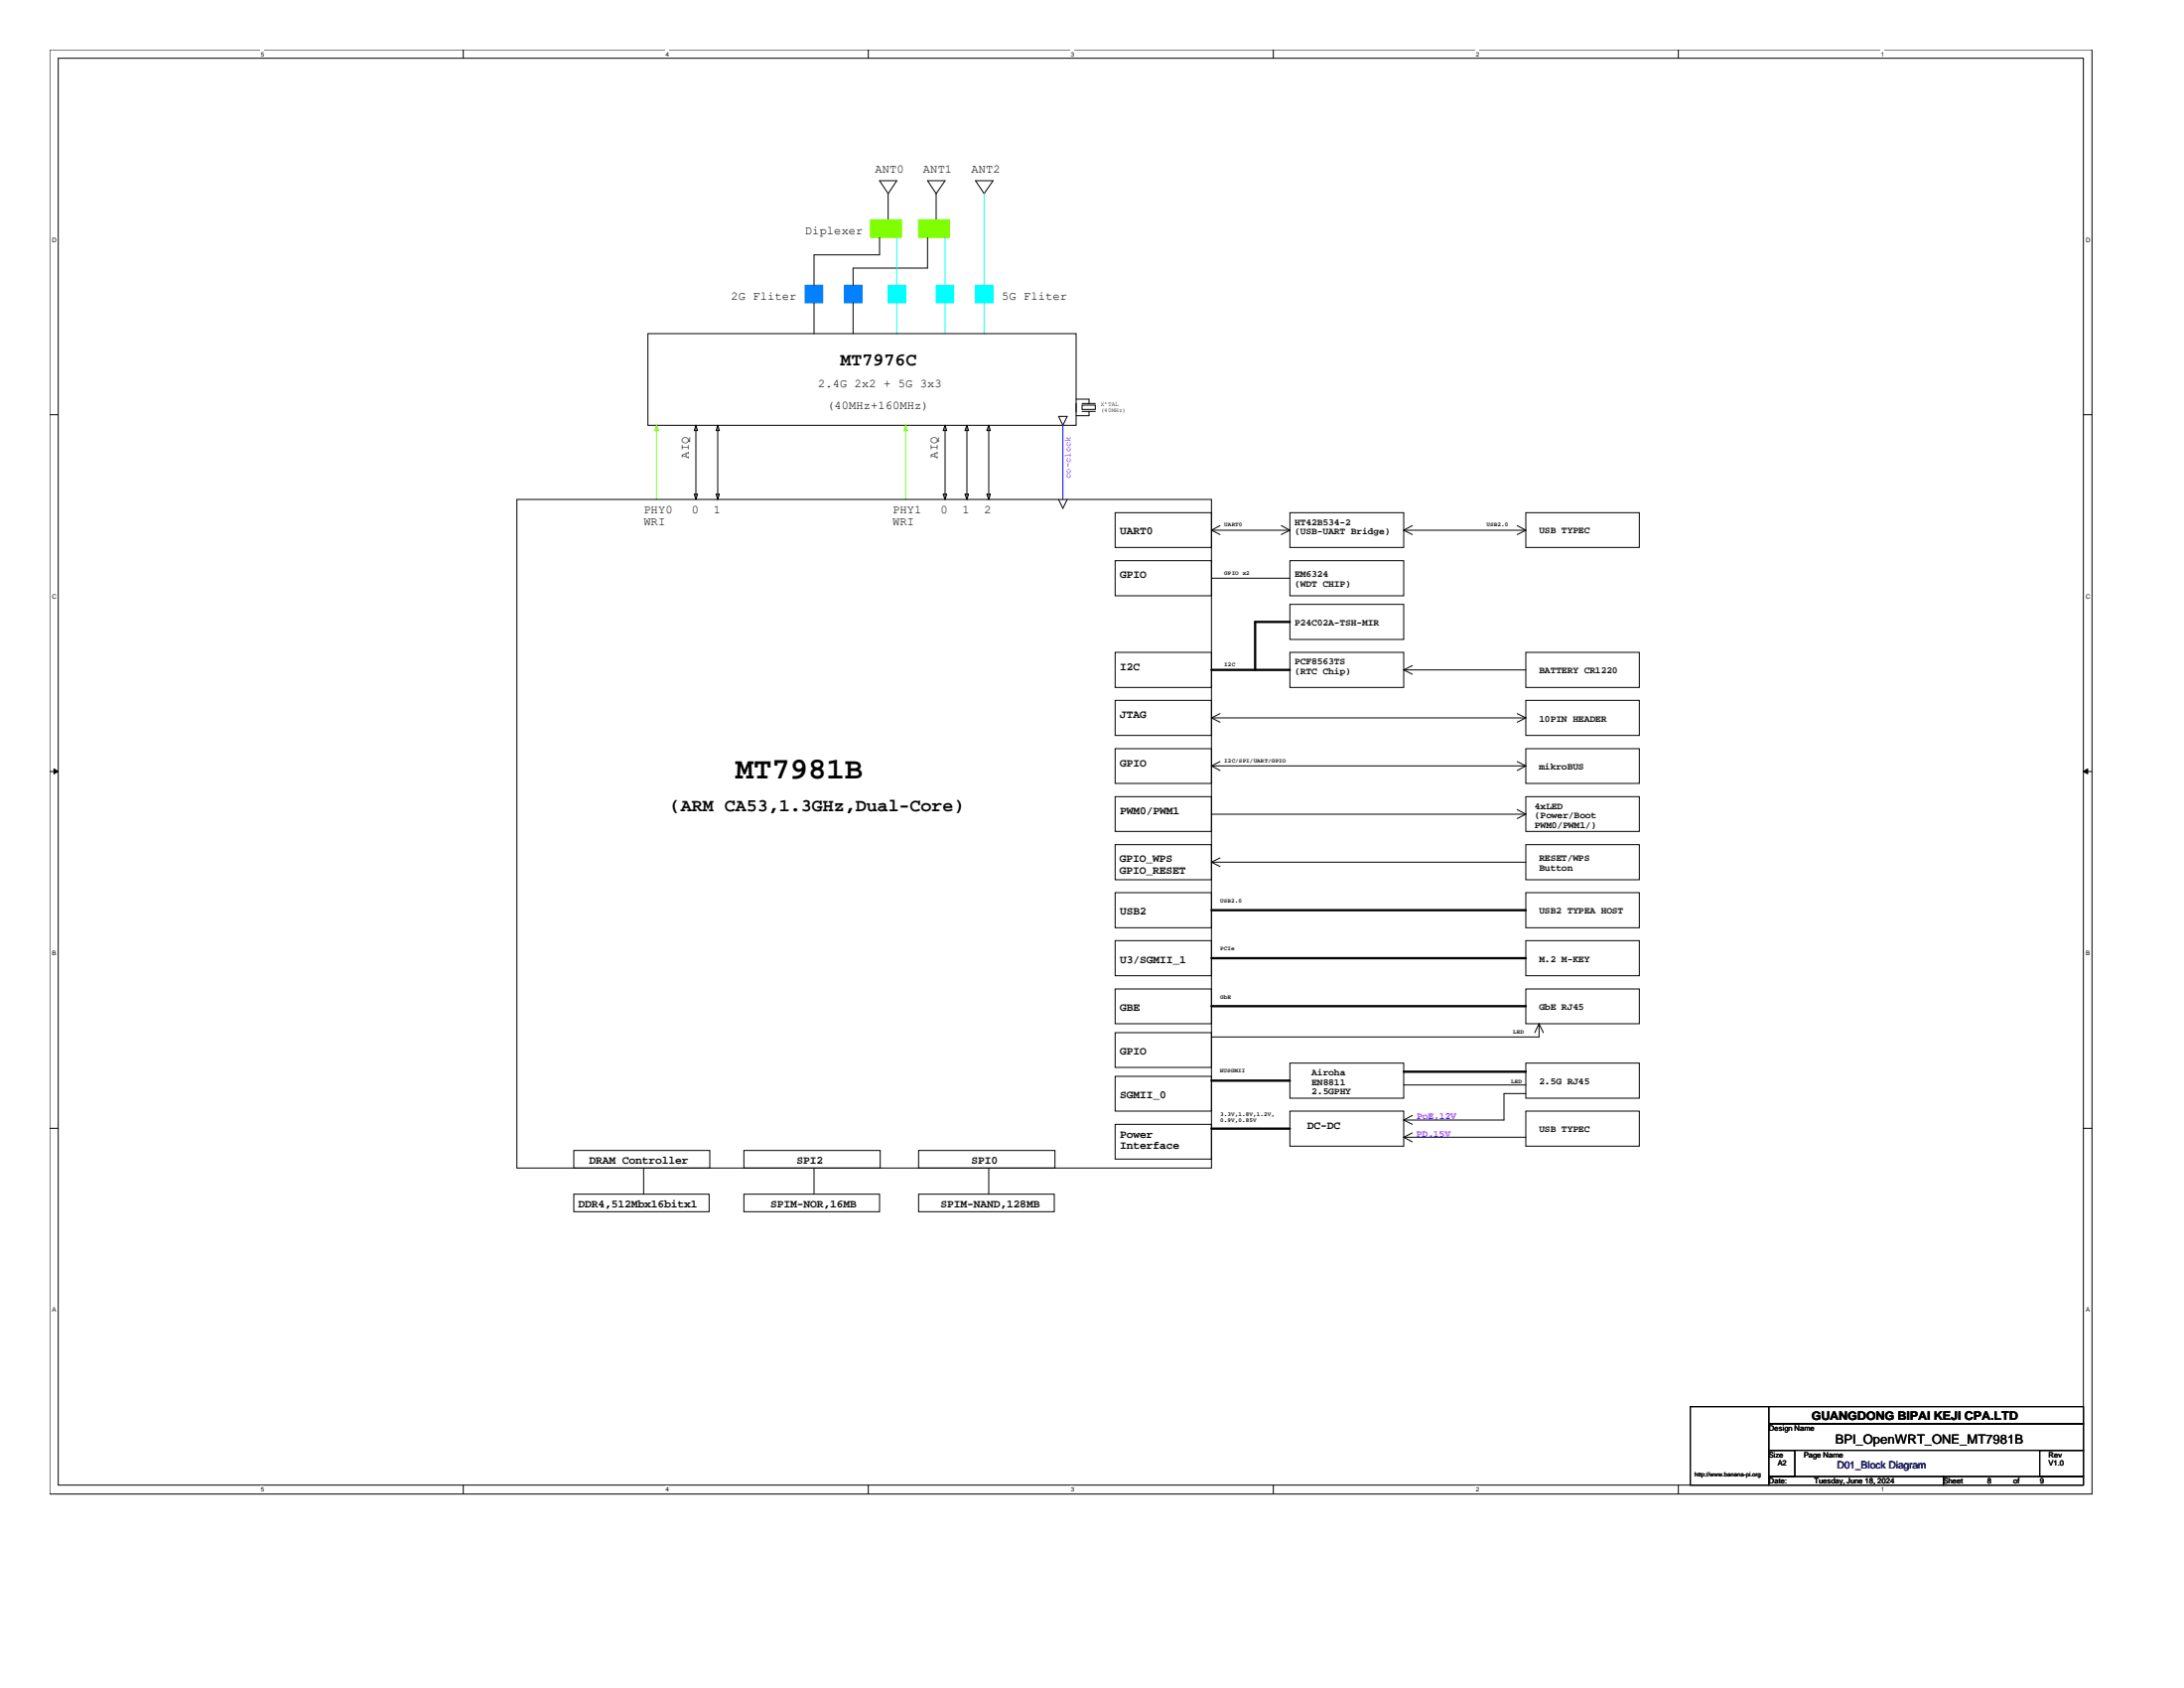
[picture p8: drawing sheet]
<svg xmlns="http://www.w3.org/2000/svg" width="279mm" height="216mm" viewBox="0 0 279 216" stroke-linecap="round" stroke-linejoin="round" font-family="sans-serif">
<path d="M6.3 6.3h261.3v184.8h-261.3zM7.5 7.5h259v182.4h-259z" fill="none" stroke="#000" stroke-width=".13"/>
<g fill="#fff">
<path d="M33.4 6.4h.4v1h-.4z"/>
<path d="M33.4 190h.4v1h-.4z"/>
</g>
<path d="M59.3 6.3v1.2M59.3 189.9v1.2" fill="none" stroke="#000" stroke-width=".13"/>
<g fill="#fff">
<path d="M85.2 6.4h.4v1h-.4z"/>
<path d="M85.2 190h.4v1h-.4z"/>
</g>
<path d="M111.1 6.3v1.2M111.1 189.9v1.2" fill="none" stroke="#000" stroke-width=".13"/>
<g fill="#fff">
<path d="M137 6.4h.4v1h-.4z"/>
<path d="M137 190h.4v1h-.4z"/>
</g>
<path d="M162.9 6.3v1.2M162.9 189.9v1.2" fill="none" stroke="#000" stroke-width=".13"/>
<g fill="#fff">
<path d="M188.8 6.4h.4v1h-.4z"/>
<path d="M188.8 190h.4v1h-.4z"/>
</g>
<path d="M214.7 6.3v1.2M214.7 189.9v1.2" fill="none" stroke="#000" stroke-width=".13"/>
<g fill="#fff">
<path d="M240.6 6.4h.4v1h-.4z"/>
<path d="M240.6 190h.4v1h-.4z"/>
<path d="M6.6 30.2h.6v.9h-.6z"/>
<path d="M266.8 30.2h.6v.9h-.6z"/>
<path d="M6.6 75.8h.6v.9h-.6z"/>
<path d="M266.8 75.8h.6v.9h-.6z"/>
</g>
<path d="M6.3 53h1.2M266.5 53h1.1" fill="none" stroke="#000" stroke-width=".13"/>
<g fill="#fff">
<path d="M6.6 121.4h.6v.9h-.6z"/>
<path d="M266.8 121.4h.5v.9h-.5z"/>
</g>
<path d="M6.3 98.7h1.2M266.5 98.7h1.1" fill="none" stroke="#000" stroke-width=".13"/>
<g fill="#000" stroke="#000" stroke-width=".13">
<path d="M6.9 98.3l.6 .4-.6 .3z" fill-rule="evenodd"/>
<path d="M266.5 98.7l.6-.4v.7z" fill-rule="evenodd"/>
</g>
<g fill="#fff">
<path d="M6.6 167h.5v1h-.5z"/>
<path d="M266.8 167h.5v1h-.5z"/>
</g>
<g fill="none" stroke="#000" stroke-width=".13">
<path d="M104.1 38.7v4M109.1 38.7v4M112.5 23.1h2.2l-1.1 1.7zM112.5 30.4v2.2h-8.4v3.9M113.6 24.8v3.3M118.7 23.1h2.2l-1.1 1.7zM118.7 30.4v3.9h-9.6v2.2M119.8 24.8v3.3M124.8 23.1h2.2l-1.1 1.7zM82.9 42.7h54.8v11.7h-54.8zM89 54.4l.2 .7h-.4zM89 54.4v9.5"/>
<path d="M91.8 54.4l.2 .7h-.4zM91.8 54.4v9.5M120.9 54.4l.2 .7h-.5zM120.9 54.4v9.5M123.7 54.4l.2 .7h-.5zM123.7 54.4v9.5M126.5 54.4l.2 .7h-.5zM126.5 54.4v9.5M135.4 53.3h1.1l-.5 1.1zM137.7 51.6v1.1M137.7 51.1h1.6v.5M138.4 51.8h1.7v.6h-1.7z"/>
<path d="M138.4 51.6h1.7M138.4 52.6h1.7M139.3 52.6v.6h-1.6M66.1 63.9h88.9v85.5h-88.9zM88.8 63.2h.4l-.2 .7zM91.6 63.2h.4l-.2 .7zM120.6 63.2h.5l-.2 .7zM123.4 63.2h.5l-.2 .7zM126.2 63.2h.5l-.2 .7zM135.4 63.9l.6 1.1 .5-1.1M142.7 65.6h12.3v4.4h-12.3zM142.7 71.7h12.3v4.5h-12.3z"/>
<path d="M155 67.8l1.1 .6M155 67.8h10M155 74h10M156.1 67.2l-1.1 .6M163.9 67.2l1.1 .6M165 71.7h14.6v4.5h-14.6zM165 77.3h14.6v4.5h-14.6zM165 65.6h14.6v4.4h-14.6zM165 67.8l-1.1 .6M179.6 67.8h15.6M179.6 67.8l1.1 .6M180.7 67.2l-1.1 .6"/>
<path d="M194.1 67.2l1.1 .6M195.2 65.6h14.5v4.4h-14.5zM195.2 67.8l-1.1 .6M142.7 89.6h12.3v4.5h-12.3zM142.7 95.8h12.3v4.4h-12.3zM142.7 83.4h12.3v4.5h-12.3zM155 91.8l1.1 .6M155 91.8h40.2M155 98l1.1 .6M155 98h40.2M156.1 91.3l-1.1 .5M156.1 97.4l-1.1 .6"/>
<path d="M165 83.4h14.6v4.5h-14.6zM179.6 85.7l1.1 .5M179.6 85.7h15.6M180.7 85.1l-1.1 .6M194.1 91.3l1.1 .5M194.1 97.4l1.1 .6M195.2 89.6h14.5v4.5h-14.5zM195.2 95.8h14.5v4.4h-14.5zM195.2 83.4h14.5v4.5h-14.5zM195.2 91.8l-1.1 .6M195.2 98l-1.1 .6M142.7 101.9h12.3v4.4h-12.3z"/>
<path d="M142.7 114.2h12.3v4.5h-12.3zM142.7 108h12.3v4.5h-12.3zM155 104.1h40.2M155 110.3l1.1 .5M155 110.3h40.2M156.1 109.7l-1.1 .6M194.1 103.5l1.1 .6M195.2 114.2h14.5v4.5h-14.5zM195.2 108h14.5v4.5h-14.5zM195.2 101.9h14.5v4.4h-14.5zM195.2 104.1l-1.1 .6M142.7 137.7h12.3v4.4h-12.3z"/>
<path d="M142.7 126.5h12.3v4.4h-12.3zM142.7 120.3h12.3v4.5h-12.3zM142.7 132.1h12.3v4.4h-12.3zM165 136h14.6v4.5h-14.6zM179.6 138.8h15.6M195.2 136h14.5v4.5h-14.5zM195.2 120.3h14.5v4.5h-14.5zM195.2 126.5h14.5v4.4h-14.5zM195.2 139.9h-2.8v3.4h-12.8M196.9 130.9v1.7h-41.9M196.9 130.9l.5 1.2M196.9 130.9l-.6 1.2"/>
<path d="M6.3 144.3h1.2M73.4 147.2h17.4v2.2h-17.4zM73.4 152.7h17.3v2.3h-17.3zM82.3 149.4v3.3M95.2 152.7h17.3v2.3h-17.3zM95.2 147.2h17.4v2.2h-17.4zM104.1 149.4v3.3M117.5 152.7h17.4v2.3h-17.4zM117.5 147.2h17.5v2.2h-17.5zM126.5 149.4v3.3M142.7 143.8h12.3v4.5h-12.3zM165 142.1h14.6v4.5h-14.6z"/>
<path d="M179.6 143.3l1.1 .5M179.6 145.5h15.6M179.6 145.5l1.1 .5M180.7 142.7l-1.1 .6M180.7 144.9l-1.1 .6M195.2 142.1h14.5v4.5h-14.5zM266.5 144.3h1.1M216.2 179.9h10.1v10h-10.1zM226.3 179.9h40.2v2.2h-40.2zM226.3 182.1h40.2v3.4h-40.2zM226.3 185.5h3.3v3.3h-3.3zM226.3 188.8h22.3v1.1h-22.3z"/>
<path d="M248.6 188.8h17.9v1.1h-17.9zM260.9 185.5h5.6v3.3h-5.6z"/>
</g>
<g fill="#80ff00" stroke="#80ff00" stroke-width=".13">
<path d="M111.4 28.1h3.9v2.3h-3.9z" fill-rule="evenodd"/>
<path d="M117.5 28.1h4v2.3h-4z" fill-rule="evenodd"/>
</g>
<g fill="#0080ff" stroke="#0080ff" stroke-width=".13">
<path d="M103 36.5h2.2v2.2h-2.2z" fill-rule="evenodd"/>
<path d="M108 36.5h2.3v2.2h-2.3z" fill-rule="evenodd"/>
</g>
<g fill="#0ff" stroke="#0ff" stroke-width=".13">
<path d="M113.6 36.5h2.3v2.2h-2.3z" fill-rule="evenodd"/>
<path d="M124.8 36.5h2.2v2.2h-2.2z" fill-rule="evenodd"/>
<path d="M119.8 36.5h2.2v2.2h-2.2z" fill-rule="evenodd"/>
</g>
<path d="M114.7 30.4v6.1M114.7 38.7v4M120.9 30.4v6.1M120.9 38.7v4M125.9 24.8v11.7M125.9 38.7v4" fill="none" stroke="#0ff" stroke-width=".13"/>
<path d="M84 54.4l.2 .7h-.4zM84 54.4v9.5M115.9 54.4l.2 .7h-.4zM115.9 54.4v9.5" fill="none" stroke="#80ff00" stroke-width=".13"/>
<path d="M136 54.4v9.5" fill="none" stroke="#00f" stroke-width=".13"/>
<path d="M165 79.5h-4.4v6.2M155 85.7h10M155 116.4h40.2M155 122.6h40.2M155 128.7h40.2M155 138.2h10M179.6 137.1h15.6M155 144.4h10" fill="none" stroke="#000" stroke-width=".3"/>
<text font-size="3.9" x="94.1" y="99.6">MT7981B</text>
<g font-size="2.3">
<text x="107.5" y="46.8">MT7976C</text>
<text x="85.7" y="103.8">(ARM CA53,1.3GHz,Dual-Core)</text>
</g>
<text font-size="1.7" x="234.8" y="184.6">BPI_OpenWRT_ONE_MT7981B</text>
<g font-size="1.5">
<text x="111.9" y="22.1">ANT0</text>
<text x="118.1" y="22.1">ANT1</text>
<text x="124.2" y="22.1">ANT2</text>
<text x="103" y="29.9">Diplexer</text>
<text x="93.5" y="38.3">2G Fliter</text>
<text x="128.1" y="38.3">5G Fliter</text>
<text x="104.7" y="49.5">2.4G 2x2 + 5G 3x3</text>
<text x="105.8" y="52.3">(40MHz+160MHz)</text>
<text x="88.1" y="58.6" transform="rotate(-90 88.1 58.6)">AIQ</text>
<text x="120" y="58.6" transform="rotate(-90 120 58.6)">AIQ</text>
<text x="82.3" y="65.7">PHY0</text>
<text x="88.5" y="65.7">0</text>
<text x="91.3" y="65.7">1</text>
<text x="114.2" y="65.7">PHY1</text>
<text x="120.3" y="65.7">0</text>
<text x="123.1" y="65.7">1</text>
<text x="125.9" y="65.7">2</text>
<text x="82.3" y="67.2">WRI</text>
<text x="114.2" y="67.2">WRI</text>
<text x="231.7" y="181.6">GUANGDONG BIPAI KEJI CPA.LTD</text>
</g>
<g font-size="1.4">
<text x="143.3" y="68.4">UART0</text>
<text x="143.3" y="74">GPIO</text>
<text x="143.3" y="85.7">I2C</text>
<text x="143.3" y="91.9">JTAG</text>
<text x="143.3" y="98">GPIO</text>
<text x="143.3" y="104.1">PWM0/PWM1</text>
<text x="143.3" y="110.3">GPIO_WPS</text>
<text x="143.3" y="111.7">GPIO_RESET</text>
<text x="143.3" y="117">USB2</text>
<text x="143.3" y="123.1">U3/SGMII_1</text>
<text x="143.3" y="129.3">GBE</text>
<text x="143.3" y="134.9">GPIO</text>
<text x="143.3" y="140.5">SGMII_0</text>
<text x="75.4" y="148.8">DRAM Controller</text>
<text x="101.9" y="148.8">SPI2</text>
<text x="124.2" y="148.8">SPI0</text>
<text x="143.3" y="145.5">Power</text>
<text x="143.3" y="146.9">Interface</text>
<text x="167.3" y="144.4">DC-DC</text>
<text x="74" y="154.4">DDR4,512Mbx16bitx1</text>
<text x="98.6" y="154.4">SPIM-NOR,16MB</text>
<text x="120.3" y="154.4">SPIM-NAND,128MB</text>
</g>
<text font-size="1.3" fill="#000080" x="235" y="187.8">D01_Block Diagram</text>
<g font-size="1.2">
<text x="165.6" y="67.1">HT42B534-2</text>
<text x="165.6" y="68.4">(USB-UART Bridge)</text>
<text x="196.9" y="68.2">USB TYPEC</text>
<text x="165.6" y="73.8">EM6324</text>
<text x="165.6" y="75.1">(WDT CHIP)</text>
<text x="165.6" y="80">P24C02A-TSH-MIR</text>
<text x="165.6" y="85">PCF8563TS</text>
<text x="165.6" y="86.2">(RTC Chip)</text>
<text x="196.9" y="86.1">BATTERY CR1220</text>
<text x="196.9" y="92.3">10PIN HEADER</text>
<text x="196.9" y="98.4">mikroBUS</text>
<text x="196.3" y="103.5">4xLED</text>
<text x="196.3" y="104.7">(Power/Boot</text>
<text x="196.3" y="105.9">PWM0/PWM1/)</text>
<text x="196.9" y="110.2">RESET/WPS</text>
<text x="196.9" y="111.4">Button</text>
<text x="196.9" y="116.9">USB2 TYPEA HOST</text>
<text x="196.9" y="123">M.2 M-KEY</text>
<text x="196.9" y="129.2">GbE RJ45</text>
<text x="167.8" y="137.5">Airoha</text>
<text x="167.8" y="138.8">EN8811</text>
<text x="167.8" y="140">2.5GPHY</text>
<text x="196.9" y="138.7">2.5G RJ45</text>
<text x="196.9" y="144.8">USB TYPEC</text>
</g>
<g font-size="1.2" fill="#8000ff">
<text x="181.2" y="143.1">PoE,12V</text>
<text x="181.2" y="145.4">PD,15V</text>
</g>
<text font-size="1.1" fill="#00f" x="136.9" y="61.2" transform="rotate(-90 136.9 61.2)">co-clock</text>
<g font-size="1">
<text x="226.3" y="183">Design Name</text>
<text x="226.3" y="189.7">Date:</text>
<text x="226.3" y="186.4">Size</text>
<text x="227.4" y="187.5">A2</text>
<text x="230.8" y="186.4">Page Name</text>
<text x="232.1" y="189.7">Tuesday, June 18, 2024</text>
<text x="248.6" y="189.7">Sheet</text>
<text x="254.2" y="189.7">8</text>
<text x="257.6" y="189.7">of</text>
<text x="260.9" y="189.7">9</text>
<text x="262" y="186.4">Rev</text>
<text x="262" y="187.5">V1.0</text>
</g>
<g font-size=".8">
<text x="33.4" y="7.2">5</text>
<text x="85.2" y="7.2">4</text>
<text x="137" y="7.2">3</text>
<text x="188.8" y="7.2">2</text>
<text x="240.6" y="7.2">1</text>
<text x="6.6" y="30.9">D</text>
<text x="266.8" y="30.9">D</text>
<text x="140.8" y="51.9">X'TAL</text>
<text x="140.8" y="52.7">(40MHz)</text>
<text x="156.6" y="67.4">UART0</text>
<text x="190.2" y="67.4">USB2.0</text>
<text x="6.6" y="76.5">C</text>
<text x="156.6" y="73.5">GPIO x2</text>
<text x="266.8" y="76.5">C</text>
<text x="156.6" y="85.3">I2C</text>
<text x="156.6" y="97.5">I2C/SPI/UART/GPIO</text>
<text x="156.1" y="115.4">USB2.0</text>
<text x="6.6" y="122.2">B</text>
<text x="156.1" y="121.6">PCIe</text>
<text x="266.8" y="122.2">B</text>
<text x="156.1" y="127.7">GbE</text>
<text x="156.1" y="137.2">HUSGMII</text>
<text x="193.5" y="132.2">LED</text>
<text x="156.1" y="142.8">3.3V,1.8V,1.2V,</text>
<text x="156.1" y="143.6">0.9V,0.85V</text>
<text x="193.3" y="138.6">LED</text>
<text x="6.6" y="167.8">A</text>
<text x="266.8" y="167.8">A</text>
<text x="33.4" y="190.8">5</text>
<text x="85.2" y="190.8">4</text>
<text x="137" y="190.8">3</text>
<text x="188.8" y="190.8">2</text>
<text x="216.8" y="188.9">http://www.banana-pi.org</text>
<text x="240.6" y="190.8">1</text>
</g>
</svg>
